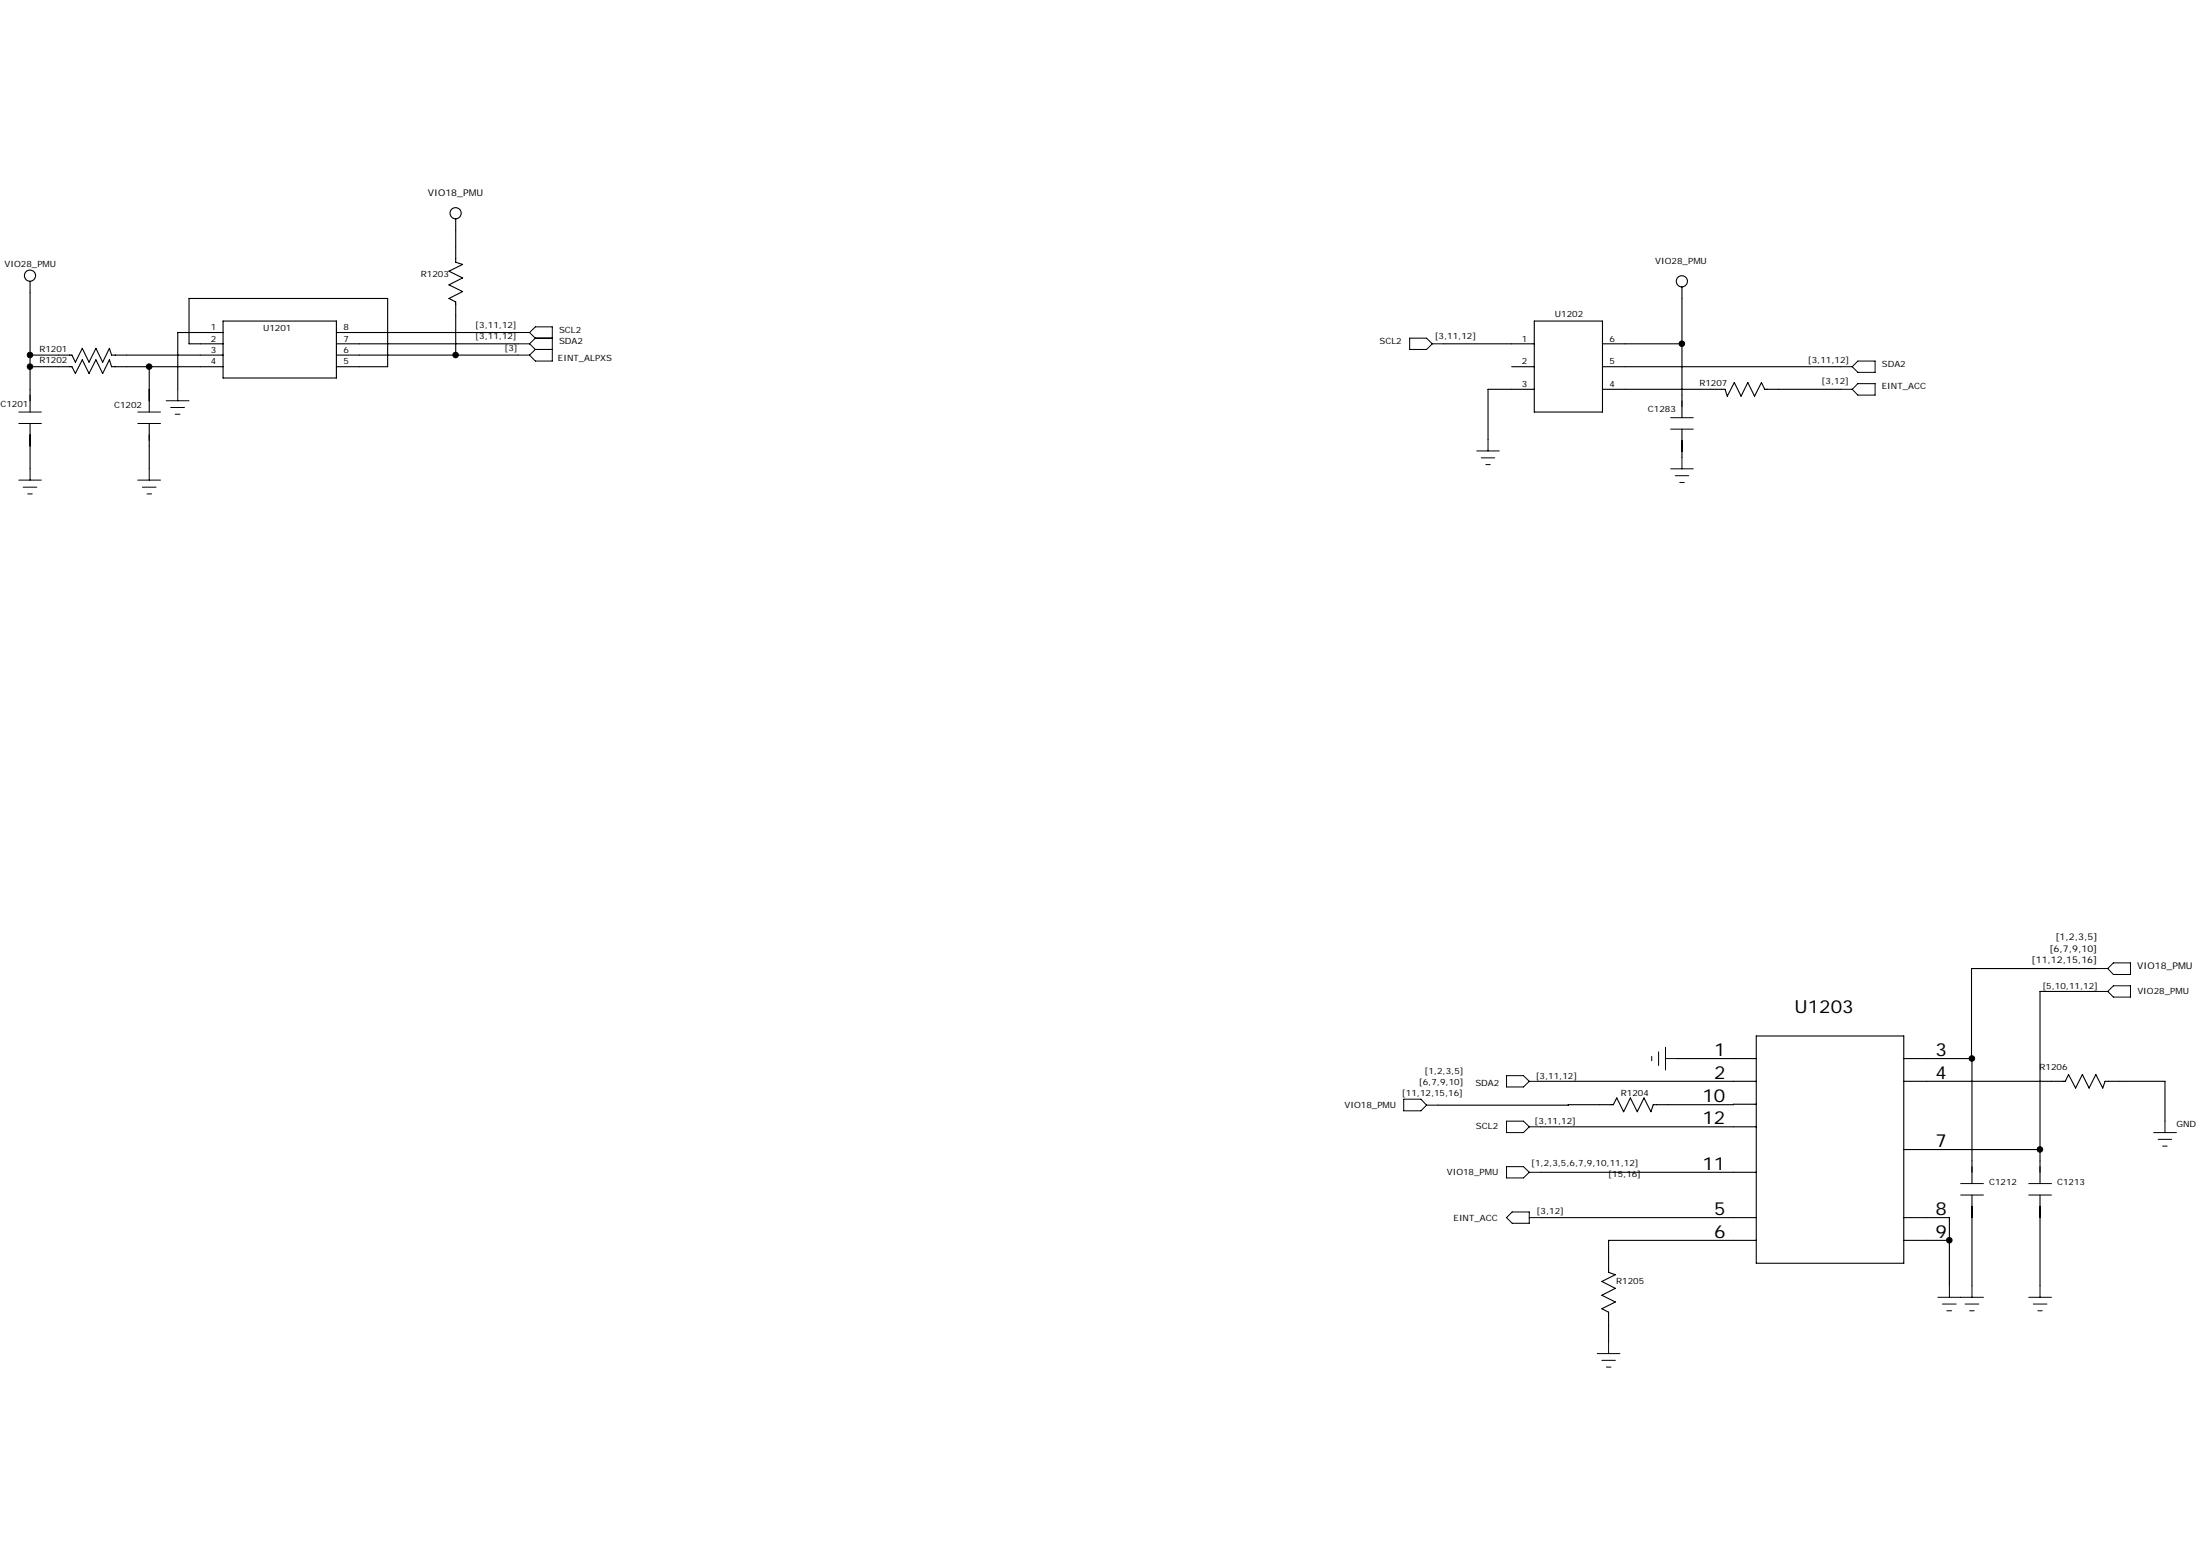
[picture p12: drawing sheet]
<svg xmlns="http://www.w3.org/2000/svg" width="297mm" height="210mm" viewBox="0 0 297 210" stroke-linecap="round" stroke-linejoin="round" font-family="sans-serif">
<g fill="none" stroke="#000" stroke-width=".15">
<path d="M4.1 38v17.6M61.5 29.5v5.9l1 .3-1.9 .9 1.9 .9-1.9 .9 1.9 .9-1.9 1 .9 .4v7.2M227.1 38.7v17.7M4.1 49.5h5.6l.5 .9 .9-1.8 .9 1.8 1-1.8 .9 1.8 .9-1.8 .3 .9h15M4.1 47.9h5.6l.5 1 .9-1.9 .9 1.9 1-1.9 .9 1.9 .9-1.9 .3 .9h15M4.1 57.1v6.2M20.1 49.5v6.1M20.1 57.1v6.2M30.1 43.3h15.3v7.7h-15.3zM30.1 44.9h-6.1v7.6M30.1 46.4h-4.6v-6.1h26.8v9.2h-6.9M45.4 44.9h24.6"/>
<path d="M45.4 46.4h24.6M45.4 47.9h24.6M194.9 46.4h12.3M204.1 49.5h3.1M207.2 43.3h9.2v12.3h-9.2zM207.2 52.5h-6.3v6.8M216.4 46.4h10.7M216.4 49.5h32.2M216.4 52.5h16.5l.3 1 1-1.9 .9 1.9 .9-1.9 .9 1.9 .9-1.9 .5 .9h10.3M227.1 57.9v3.8M237.1 139.8h19.9v30.7h-19.9zM283.1 133.8h-7.7v25.9"/>
<path d="M283.1 130.7h-16.9l.1 12.3M208 158.2h29.1M208 152.1h29.1M208 145.9h29.1M226.4 142.9h10.7M237.1 149l-13.9 .1-.3 .9-.9-1.8-.9 1.8-1-1.8-.9 1.8-.9-1.8-.5 .9h-23.7M257 145.9h21.8l.5-.9 .9 1.8 1-1.8 .9 1.8 .9-1.8 .9 1.8 .3-.9h8.1v5.4M257 142.9h9.3v16.8M257 155.1h18.4M208 164.3h29.1M237.1 167.4h-19.9v4.3l.9 .3-1.8 .9 1.8 1-1.8 .9 1.8 .9-1.8 .9 .9 .5v4M257 167.4h6.2"/>
<path d="M257 164.3h6.2v9.2M266.3 161.3v12.2M275.4 161.3v12.2"/>
<circle cx="4" cy="37.2" r=".76"/>
<circle cx="61.5" cy="28.8" r=".76"/>
<circle cx="227.1" cy="38" r=".76"/>
</g>
<g fill="none" stroke="#000" stroke-width=".14">
<path d="M2.5 57.1h3.1M2.5 55.6h3.1M18.6 57.1h3.1M18.6 55.6h3.1M22.4 54.1h3.1M23 55h1.9M23.7 55.9h.6M24 52.5v1.6M70 44.9h1.5M70 46.4h1.5M70 47.9h1.5M71.5 44.9l.8 .7"/>
<path d="M71.5 44.9l.8-.8h2.3v4.6h-2.3l-.8-.8M71.5 46.4l.8 .8M72.3 45.6h2.3M72.3 47.2h2.3M72.3 45.6l-.8 .8M72.3 47.2l-.8 .7M190.3 45.6h2.3l.8 .8-.8 .8h-2.3zM193.4 46.4h1.5M200.9 59.3v1.6M225.6 56.4h3M225.6 57.9h3M248.6 49.5h1.5"/>
<path d="M248.6 52.5h1.5M250.1 49.5l.7-.8h2.4v1.5h-2.4zM250.1 52.5l.7-.7h2.4v1.5h-2.4zM2.5 64.8h3.1M3.1 65.7h1.9M3.7 66.7h.7M4.1 63.3v1.5M18.6 64.8h3.1M19.2 65.7h1.9M19.9 66.7h.6M20.1 63.3v1.5M199.4 60.9h3"/>
<path d="M200 61.8h1.8M200.6 62.7h.6M225.6 63.3h3M226.2 64.2h1.8M226.8 65.1h.6M227.1 61.7v1.6M283.1 133.8h1.5M283.1 130.7h1.5M284.6 133.8l.7-.8h2.4v1.6h-2.4zM284.6 130.7l.7-.8h2.4v1.6h-2.4zM189.5 148.3h2.4l.7 .8-.7 .8h-2.4zM192.6 149.1h1.5"/>
<path d="M203.4 145.2h2.3l.8 .7-.8 .8h-2.3zM203.4 151.3h2.3l.8 .8-.8 .7h-2.3zM203.4 157.4h2.3l.8 .8-.8 .8h-2.3zM206.5 145.9h1.5M206.5 152.1h1.5M206.5 158.2h1.5M223 142.6v.6M223.9 141.9v1.9M224.9 142.9h1.5M224.9 141.3v3.1M264.7 159.7h3.1M273.9 159.7h3.1"/>
<path d="M290.8 152.8h3.1M291.4 153.8h1.8M292 154.7h.6M292.3 151.3v1.5M204.2 163.6h2.3v1.5h-2.3l-.8-.8zM206.5 164.3h1.5M261.6 175.1h6.2M262.3 176h1.8M262.9 176.9h.6M263.2 173.5v1.6M264.7 161.3h3.1M265.3 176h1.9"/>
<path d="M265.9 176.9h.6M266.3 173.5v1.6M273.9 161.3h3.1M273.9 175.1h3.1M274.5 176h1.9M275.1 176.9h.6M275.4 173.5v1.6M215.7 182.7h3M216.3 183.6h1.8M216.9 184.5h.6M217.2 181.1v1.6"/>
</g>
<g fill="#000" stroke="#000" stroke-width=".14">
<circle cx="4" cy="47.9" r=".38"/>
<circle cx="4" cy="49.5" r=".38"/>
<circle cx="20.1" cy="49.5" r=".38"/>
<circle cx="61.5" cy="47.9" r=".38"/>
<circle cx="227.1" cy="46.4" r=".38"/>
<circle cx="266.2" cy="142.8" r=".37"/>
<circle cx="275.4" cy="155.1" r=".38"/>
<circle cx="263.2" cy="167.4" r=".38"/>
</g>
<g font-size="2.4">
<text x="242.3" y="136.7">U1203</text>
<text x="231.4" y="142.6">1</text>
<text x="261.3" y="142.6">3</text>
<text x="229.9" y="148.7">10</text>
<text x="231.4" y="145.6">2</text>
<text x="261.3" y="145.6">4</text>
<text x="229.9" y="151.7">12</text>
<text x="261.3" y="154.8">7</text>
<text x="229.9" y="157.9">11</text>
<text x="231.4" y="167.1">6</text>
<text x="231.4" y="164">5</text>
<text x="261.3" y="164">8</text>
<text x="261.3" y="167.1">9</text>
</g>
<g font-size="1.3">
<text x="57.8" y="26.5">VIO18_PMU</text>
<text x="274.3" y="130">[11,12,15,16]</text>
<text x="276.7" y="128.5">[6,7,9,10]</text>
<text x="277.5" y="126.9">[1,2,3,5]</text>
<text x="288.6" y="130.7">VIO18_PMU</text>
</g>
<g font-size="1.2">
<text x=".6" y="36">VIO28_PMU</text>
<text x="223.5" y="35.7">VIO28_PMU</text>
<text x="56.8" y="37.4">R1203</text>
<text x="5.3" y="47.5">R1201</text>
<text x="28.4" y="44.6">1</text>
<text x="28.4" y="46.1">2</text>
<text x="28.4" y="47.6">3</text>
<text x="35.5" y="44.7">U1201</text>
<text x="46.4" y="47.6">6</text>
<text x="46.4" y="46.1">7</text>
<text x="46.4" y="44.6">8</text>
<text x="64.2" y="44.3">[3,11,12]</text>
<text x="64.2" y="45.8">[3,11,12]</text>
<text x="68.1" y="47.3">[3]</text>
<text x="75.5" y="44.9">SCL2</text>
<text x="75.5" y="46.4">SDA2</text>
<text x="186.3" y="46.4">SCL2</text>
<text x="193.7" y="45.8">[3,11,12]</text>
<text x="205.5" y="46.1">1</text>
<text x="209.9" y="42.7">U1202</text>
<text x="217.3" y="46.1">6</text>
<text x="5.3" y="49">R1202</text>
<text x="28.4" y="49.2">4</text>
<text x="46.4" y="49.2">5</text>
<text x="75.3" y="48.7">EINT_ALPXS</text>
<text x="205.5" y="49.2">2</text>
<text x="205.5" y="52.2">3</text>
<text x="217.3" y="49.2">5</text>
<text x="217.3" y="52.2">4</text>
<text x="229.4" y="52.1">R1207</text>
<text x="244.1" y="49">[3,11,12]</text>
<text x="246" y="51.8">[3,12]</text>
<text x="254.1" y="49.5">SDA2</text>
<text x="254.1" y="52.5">EINT_ACC</text>
<text x=".1" y="55">C1201</text>
<text x="15.4" y="55">C1202</text>
<text x="222.5" y="55.6">C1283</text>
<text x="275.8" y="133.5">[5,10,11,12]</text>
<text x="288.6" y="134.1">VIO28_PMU</text>
<text x="181.5" y="149.6">VIO18_PMU</text>
<text x="189.3" y="147.9">[11,12,15,16]</text>
<text x="191.6" y="146.5">[6,7,9,10]</text>
<text x="192.3" y="145">[1,2,3,5]</text>
<text x="199.2" y="146.5">SDA2</text>
<text x="207.3" y="145.6">[3,11,12]</text>
<text x="218.9" y="147.9">R1204</text>
<text x="275.4" y="144.4">R1206</text>
<text x="199.3" y="152.3">SCL2</text>
<text x="207.2" y="151.7">[3,11,12]</text>
<text x="293.9" y="152.1">GND</text>
<text x="195.3" y="158.6">VIO18_PMU</text>
<text x="206.7" y="157.4">[1,2,3,5,6,7,9,10,11,12]</text>
<text x="217.1" y="158.9">[15,16]</text>
<text x="268.6" y="159.9">C1212</text>
<text x="277.7" y="159.9">C1213</text>
<text x="196.3" y="164.7">EINT_ACC</text>
<text x="207.5" y="163.8">[3,12]</text>
<text x="218.2" y="173.3">R1205</text>
</g>
</svg>
